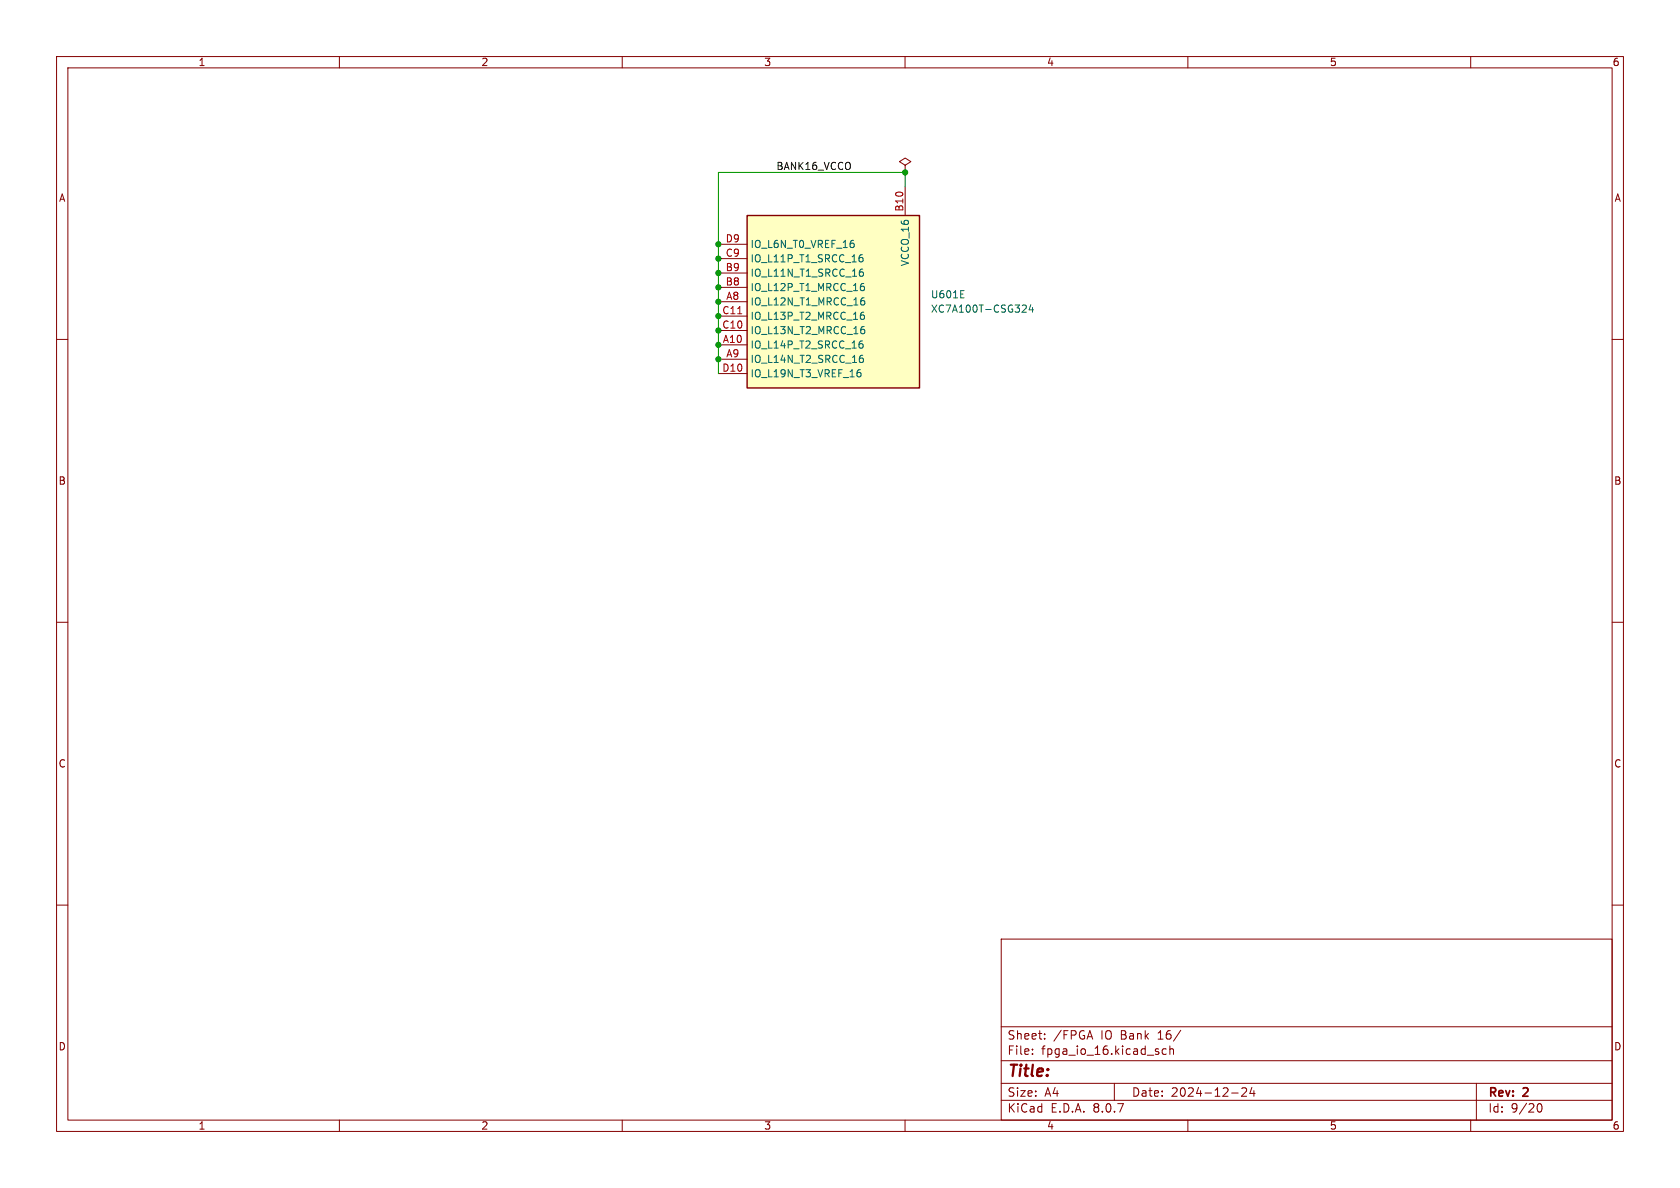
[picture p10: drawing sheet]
<svg xmlns="http://www.w3.org/2000/svg" width="297mm" height="210mm" viewBox="0 0 297 210" stroke-linecap="round" stroke-linejoin="round" font-family="sans-serif">
<g fill="none" stroke="#840000" stroke-width=".18">
<path d="M10 10h277v190h-277zM12 12h273v186h-273zM60 10v2M110 10v2M160 10v2M210 10v2M260 10v2M10 60h2M285 60h2M10 110h2M285 110h2M10 160h2"/>
<path d="M177 166h108v32h-108zM285 160h2M60 198v2M110 198v2M160 198v2M177 194.5h108M177 191.5h108M177 187.5h108M177 181.5h108M182.5 186.3v.1M182.5 185.5v.1M184.7 183.6v.1"/>
<path d="M184.7 182.8v.1M197 191.5v3M206.2 185.5l-.5-.1-.2 .3v.4l.1 .2h.6M206.8 185.5l.2-.1 .4 .1 .1 .9M206.8 184.9v1.5M208.7 182.1l-1.2 2M210 198v2M217.7 193.2h1.2M219.5 192.4l.6-.1 .2 .1 .1 .3-.9 1.1h.9M221.3 192.2l-.3 1.1h.9M221.7 192.8v1M260 198v2"/>
<path d="M261 191.5v6.5M271.7 195.7l.2-.5 .2-.1a.81 .81 0 0 1 .6 .6 .81 .81 0 0 1-.3 .8h-.4l-.3-.5"/>
</g>
<path d="M132.1 38.1h30.5v30.5h-30.5z" fill="#ffffc2"/>
<path d="M132.1 38.1h30.5v30.5h-30.5z" fill="none" stroke="#840000" stroke-width=".25"/>
<g fill="none" stroke="#840000" stroke-width=".18">
<path d="M160 29.2l1-.6-1-.7-1 .7 1 .6v1.3M160 30.5h.1M160 33v5.1M127 53.3h5.1M127 50.8h5.1M127 48.3h5.1M127 58.4h5.1M127 55.9h5.1M127 45.7h5.1M127 43.2h5.1M127 61h5.1M127 63.5h5.1"/>
<path d="M127 66h5.1"/>
</g>
<g fill="none" stroke="#006464" stroke-width=".18">
<path d="M150.9 43l.1 .2-.1 .5M152.1 45.5h.2l.3 .3-.1 .4-.4 .1M152.2 48.1h.2l.2 .2v.4l-.4 .1M152.3 50.6h.3l.2 .2v.5l-.5 .1M152.3 55.7h.3l.2 .2v.4l-.5 .2M152.4 53.1h.2l.3 .3-.1 .4-.4 .1M152.4 58.2h.2l.3 .3-.1 .4-.4 .1M152.5 45l-.4 .1M152.5 47.6h-.3M152.7 50.1l-.4 .1M152.7 55.2l-.4 .1M152.8 52.6l-.4 .1"/>
<path d="M152.8 57.7l-.4 .1M169.8 52.6h.6M169.8 51.4h.6M180.9 53.9l.4 .1 .1 .3-.7 .9h.7M182.2 53.9l-.3 .9h.8M182.5 54.3v.9M151.7 65.8h.3l.2 .3v.4l-.5 .1M151.9 65.3h.2M152.1 60.8h.2l.3 .2-.1 .4-.4 .1M152.2 63.3h.2l.2 .2v.5l-.4 .1M152.5 60.3h-.4M152.5 62.8l-.3 .1"/>
</g>
<path d="M130.4 55.5h.7" fill="none" stroke="#a90000" stroke-width=".18"/>
<path d="M160 33v-2.5h-33v35.5" fill="none" stroke="#009600" stroke-width=".18"/>
<g fill="#009600" stroke="#009600" stroke-width=".18">
<circle cx="127" cy="61" r=".46"/>
<circle cx="127" cy="63.5" r=".46"/>
<circle cx="127" cy="58.4" r=".46"/>
<circle cx="127" cy="48.3" r=".46"/>
<circle cx="127" cy="45.7" r=".46"/>
<circle cx="127" cy="43.2" r=".46"/>
<circle cx="127" cy="53.3" r=".46"/>
<circle cx="127" cy="55.9" r=".46"/>
<circle cx="127" cy="50.8" r=".46"/>
<circle cx="160" cy="30.5" r=".46"/>
</g>
<text font-size="2.8" fill="#840000" x="178" y="190.9">Title:</text>
<g font-size="2.1" fill="#840000">
<text x="178" y="184">Sheet:</text>
<text x="186.2" y="184">/FPGA</text>
<text x="194.7" y="184">IO Bank</text>
<text x="205" y="184">16/</text>
<text x="178" y="186.7">File:</text>
<text x="184.1" y="186.7">fpga_io_16.kicad_sch</text>
<text x="178" y="196.9">KiCad</text>
<text x="178" y="194.1">Size:</text>
<text x="184.7" y="194.1">A4</text>
<text x="185.7" y="196.9">E.D.A.</text>
<text x="193.3" y="196.9">8.0.7</text>
<text x="200" y="194.1">Date:</text>
<text x="207" y="194.1">2024-12-24</text>
<text x="263" y="194.3">Rev:</text>
<text x="263" y="196.9">Id:</text>
<text x="267.1" y="196.9">9/20</text>
<text x="269.4" y="194.3">2</text>
</g>
<g font-size="1.8" fill="#840000">
<text x="35" y="11.9">1</text>
<text x="85" y="11.9">2</text>
<text x="135" y="11.9">3</text>
<text x="185" y="11.9">4</text>
<text x="235" y="11.9">5</text>
<text x="285" y="11.9">6</text>
<text x="10.3" y="35.9">A</text>
<text x="285.3" y="35.9">A</text>
<text x="10.3" y="85.9">B</text>
<text x="285.3" y="85.9">B</text>
<text x="10.3" y="135.9">C</text>
<text x="285.3" y="135.9">C</text>
<text x="10.3" y="185.9">D</text>
<text x="285.3" y="185.9">D</text>
<text x="35" y="199.9">1</text>
<text x="85" y="199.9">2</text>
<text x="135" y="199.9">3</text>
<text x="185" y="199.9">4</text>
<text x="235" y="199.9">5</text>
<text x="285" y="199.9">6</text>
</g>
<text font-size="1.8" fill="#0f0f0f" x="137.2" y="30.1">BANK16_VCCO</text>
<g font-size="1.8" fill="#a90000">
<text x="159.8" y="37.5" transform="rotate(-90 159.8 37.5)">B10</text>
<text x="128.2" y="45.5">C9</text>
<text x="128.2" y="42.9">D9</text>
<text x="128.2" y="50.5">B8</text>
<text x="128.2" y="48">B9</text>
<text x="128.3" y="53.1">A8</text>
<text x="127.6" y="58.2">C10</text>
<text x="127.6" y="55.6">C11</text>
<text x="127.6" y="65.8">D10</text>
<text x="127.7" y="60.7">A10</text>
<text x="128.3" y="63.2">A9</text>
</g>
<g font-size="1.8" fill="#006464">
<text x="132.6" y="46.6">IO_L11P_T1_SRCC_16</text>
<text x="132.6" y="44">IO_L6N_T0_VREF_16</text>
<text x="160.9" y="47.2" transform="rotate(-90 160.9 47.2)">VCCO_16</text>
<text x="132.6" y="51.7">IO_L12P_T1_MRCC_16</text>
<text x="132.6" y="49.1">IO_L11N_T1_SRCC_16</text>
<text x="164.5" y="52.9">U601E</text>
<text x="132.6" y="54.2">IO_L12N_T1_MRCC_16</text>
<text x="132.6" y="59.3">IO_L13N_T2_MRCC_16</text>
<text x="132.6" y="56.7">IO_L13P_T2_MRCC_16</text>
<text x="164.5" y="55.5">XC7A100T-CSG324</text>
<text x="132.6" y="61.8">IO_L14P_T2_SRCC_16</text>
<text x="132.6" y="64.4">IO_L14N_T2_SRCC_16</text>
<text x="132.6" y="66.9">IO_L19N_T3_VREF_16</text>
</g>
</svg>
